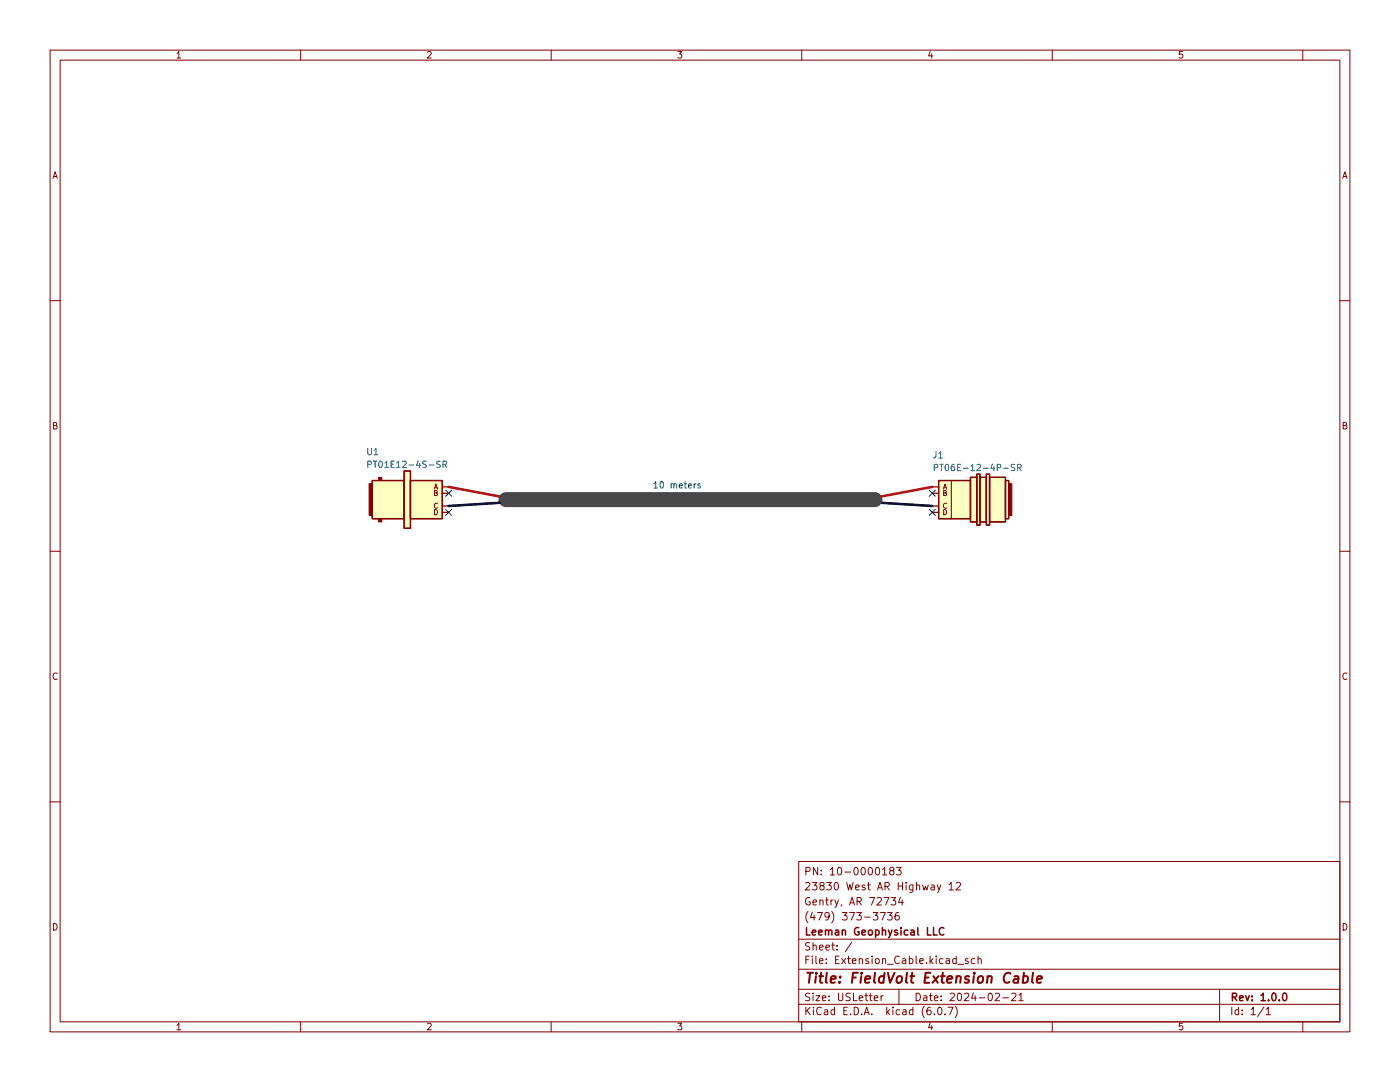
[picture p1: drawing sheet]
<svg xmlns="http://www.w3.org/2000/svg" width="279mm" height="216mm" viewBox="0 0 279 216" stroke-linecap="round" stroke-linejoin="round" font-family="sans-serif">
<g fill="none" stroke="#840000" stroke-width=".2">
<path d="M10 10h259.4v195.9h-259.4zM12 12h255.4v191.9h-255.4zM60 10v2M110 10v2M160 10v2M210 10v2M260 10v2M10 60h2M267.4 60h2M189.9 95.9v7.6M10 110h2M267.4 110h2"/>
<path d="M10 160h2M267.4 160h2M159.4 171.9h108v32h-108zM176.1 173.5l.4-.4v1.5M176.1 174.6h.9M177.8 179.1h1l-.5 .5 .4 .2v.6l-.2 .2-.7-.2M177.8 173.7l-.3-.3 .1-.2 .2-.1 .5 .1 .1 .2-.1 .2-.6 .2-.2 .2 .1 .4 .2 .2 .5-.1 .1-.2-.1-.4-.2-.2M178.9 173.1h.9l-.5 .5 .5 .2v.6l-.3 .2-.6-.2M179.7 179l-.4 1.1h1M180 179.6v1M187 176.6l.4 1M187.8 176.6l-.5 1.3-.3 .2"/>
<path d="M189.4 176.5l.4-.4v1.5M189.4 177.6h.9M190.8 176.2l.6-.1 .3 .4-.9 1.1h.9M159.4 197.4h108M159.4 193.4h108M159.4 187.4h108M170 188l-1.3 1.9M174.5 199.2l.7-.2-.1-.3h-.4l-.2 .2v.7h.6M175.7 182.1h1l-.7 1.5M175.8 198.7v1M176.3 198.7l-.5 .3M177.1 182.1h.9l-.5 .5 .5 .2v.6l-.2 .2-.7-.2"/>
<path d="M179.3 182.1l-.4 .1a1.01 1.01 0 0 0 0 1.4l.5-.2 .1-.5-.3-.3h-.3l-.3 .3M179.4 197.4v3M191.2 192.4h1.1M193.2 191.4l-.4-.1-.2 .2 .1 .2 .5 .2v.3h-.6M194.5 191.4l-.4-.1-.3 .3 .2 .6h.5M195.2 191.4l.2-.1 .4 .1v.9M195.2 190.8v1.5M198.6 198.3l.6-.1 .3 .4-1 1.1h1M200.1 199.1h1.2M201.9 198.3l.6-.1 .3 .4-1 1.1h1M203.3 198.6l.5-.4v1.5M203.3 199.7h.9"/>
<path d="M243.4 197.4v6.5M60 203.9v2M110 203.9v2M159.4 200.4h108M160 203.9v2M186.5 202.3v.2M187.3 201h.2a.8 .8 0 0 1 .5 .7 .8 .8 0 0 1-.5 .8 1 1 0 0 1-.2-1.5zM188.6 202.3v.2M189.2 201h1l-.7 1.5M190.6 200.8a1.72 1.72 0 0 1 0 2.2M210 203.9v2M252.3 200.9l-1.3 1.9"/>
<path d="M252.7 201.4l.4-.4v1.5M252.7 202.5h.8M260 203.9v2"/>
</g>
<path d="M186.3 185.1v1.5h.7M188.4 185.2a.71 .71 0 0 0-1 .5 .71 .71 0 0 0 .7 .9l.3-.2M256.2 198.2h.1a.8 .8 0 0 1 .5 .7 .8 .8 0 0 1-.5 .8 1 1 0 0 1-.1-1.5z" fill="none" stroke="#840000" stroke-width=".3"/>
<path d="M202.4 194.9h.8l-.1 1.2M203.3 195.2l-.7 .1a.4 .4 0 0 0-.4 .4 .4 .4 0 0 0 .3 .4l.7-.1M204.3 194.9h.7l.2 .3-.1 .5a.66 .66 0 0 1-1 .3M204.4 194.1l-.3 2M206.2 194.1l-.3 1.7 .3 .3M206.9 195.4l1-.2v-.3h-.8l-.2 .9 .2 .3 .6-.1" fill="none" stroke="#840000" stroke-width=".4"/>
<g fill="#ffffc2" stroke="#ffffc2" stroke-width=".2">
<path d="M200.7 95.9h.6v7.6h-.6z"/>
<path d="M197.5 95.3h3.2v8.8h-3.2z"/>
<path d="M195.6 95.3h1.2v8.8h-1.2z"/>
<path d="M193.7 95.3h1.2v8.8h-1.2z"/>
<path d="M187.3 95.9h6.4v7.6h-6.4z"/>
<path d="M196.8 94.6h.7v10.2h-.7z"/>
<path d="M194.9 94.6h.7v10.2h-.7z"/>
<path d="M74.3 95.9h6.3v7.6h-6.3z"/>
<path d="M80.6 94h1.3v11.4h-1.3z"/>
<path d="M81.9 95.9h6.4v7.6h-6.4z"/>
</g>
<g fill="none" stroke="#840000" stroke-width=".25">
<path d="M74.3 95.9h6.3v7.6h-6.3zM80.6 94h1.3v11.4h-1.3zM81.9 95.9h6.4v7.6h-6.4zM88.3 98.4h1.2M88.3 97.2h1.2M186.1 98.4h1.2M186.1 97.2h1.2M187.3 95.9h6.4v7.6h-6.4zM193.7 95.3h1.2v8.8h-1.2zM194.9 94.6h.7v10.2h-.7zM195.6 95.3h1.2v8.8h-1.2zM196.8 94.6h.7v10.2h-.7z"/>
<path d="M197.5 95.3h3.2v8.8h-3.2zM200.7 95.9h.6v7.6h-.6zM88.3 102.2h1.2M88.3 101h1.2M186.1 102.2h1.2M186.1 101h1.2"/>
</g>
<g fill="#840000" stroke="#840000" stroke-width=".2">
<path d="M201.3 96.5h.6v6.4h-.6z"/>
<path d="M73.7 96.5h.6v6.4h-.6z"/>
<path d="M75.6 103.5h.6v.6h-.6z"/>
<path d="M75.6 95.3h.6v.6h-.6z"/>
</g>
<path d="M73.4 92.7l.6-.1 .1-.5-.7-.1v1.3M88.4 92.7l.6-.1 .1-.5-.7-.1v1.3M88.7 92.7l.4 .6M186.4 93.3h.6l.1-.5-.7-.2v1.3M187.5 92.6h.8M202.5 92.7l-.5-.1-.1 .2v.3l.5 .3 .1 .3-.2 .2h-.5M203.1 93.3h.6v-.5l-.6-.2v1.3M203.4 93.3l.4 .6" fill="none" stroke="#006464" stroke-width=".2"/>
<path d="M138.9 96.5l-.4 .3M139.7 96.6l-.3-.1-.1 .2v.2l.4 .1v.3h-.4" fill="none" stroke="#0000c2" stroke-width=".2"/>
<path d="M99.7 100.3l-10.2 .7M175.9 100.3l10.2 .7" fill="none" stroke="#000" stroke-width=".5"/>
<path d="M101 99.7h73.6" fill="none" stroke="#484848" stroke-width="3"/>
<path d="M89.5 97.2l10.2 1.9M186.1 97.2l-10.2 1.9" fill="none" stroke="#c20000" stroke-width=".5"/>
<path d="M88.9 97.8l1.2 1.2M90.1 97.8l-1.2 1.2M185.4 97.8l1.3 1.2M186.7 97.8l-1.3 1.2M88.9 101.6l1.2 1.2M90.1 101.6l-1.2 1.2M185.4 101.6l1.3 1.2M186.7 101.6l-1.3 1.2" fill="none" stroke="#000084" stroke-width=".2"/>
<text font-size="2.8" fill="#840000" x="160.4" y="196.2">Title: FieldVolt Extension Cable</text>
<g font-size="2.1" fill="#840000">
<text x="160.4" y="177.6">23830 West AR Highway 12</text>
<text x="160.4" y="174.6">PN: 10-0000183</text>
<text x="160.4" y="183.6">(479) 373-3736</text>
<text x="160.4" y="180.6">Gentry, AR 72734</text>
<text x="160.4" y="189.7">Sheet: /</text>
<text x="160.4" y="186.7">Leeman Geophysical LLC</text>
<text x="160.4" y="192.4">File: Extension_Cable.kicad_sch</text>
<text x="160.4" y="202.5">KiCad E.D.A. kicad (6.0.7)</text>
<text x="160.4" y="199.7">Size: USLetter</text>
<text x="182.4" y="199.7">Date: 2024-02-21</text>
<text x="245.4" y="199.7">Rev: 1.0.0</text>
<text x="245.4" y="202.5">Id: 1/1</text>
</g>
<g font-size="1.8" fill="#840000">
<text x="35" y="11.6">1</text>
<text x="85" y="11.6">2</text>
<text x="135" y="11.6">3</text>
<text x="185" y="11.6">4</text>
<text x="235" y="11.6">5</text>
<text x="10.3" y="35.6">A</text>
<text x="267.7" y="35.6">A</text>
<text x="10.3" y="85.7">B</text>
<text x="267.7" y="85.7">B</text>
<text x="10.3" y="135.6">C</text>
<text x="267.7" y="135.6">C</text>
<text x="10.3" y="185.7">D</text>
<text x="267.7" y="185.7">D</text>
<text x="35" y="205.6">1</text>
<text x="85" y="205.6">2</text>
<text x="135" y="205.6">3</text>
<text x="185" y="205.6">4</text>
<text x="235" y="205.6">5</text>
</g>
<g font-size="1.8" fill="#006464">
<text x="73.2" y="90.8">U1</text>
<text x="74.7" y="93.3">PT01E12-4S-SR</text>
<text x="186.2" y="91.4">J1</text>
<text x="188.2" y="94">PT06E-12-4P-SR</text>
</g>
<text font-size="1.8" fill="#0000c2" x="130.2" y="97.4">10 meters</text>
<g font-size="1.4" fill="#840000">
<text x="86.5" y="97.7">A</text>
<text x="86.5" y="98.9">B</text>
<text x="86.5" y="101.5">C</text>
<text x="188.1" y="97.7">A</text>
<text x="188.1" y="98.9">B</text>
<text x="188.1" y="101.5">C</text>
<text x="86.5" y="102.7">D</text>
<text x="188.1" y="102.7">D</text>
</g>
</svg>
